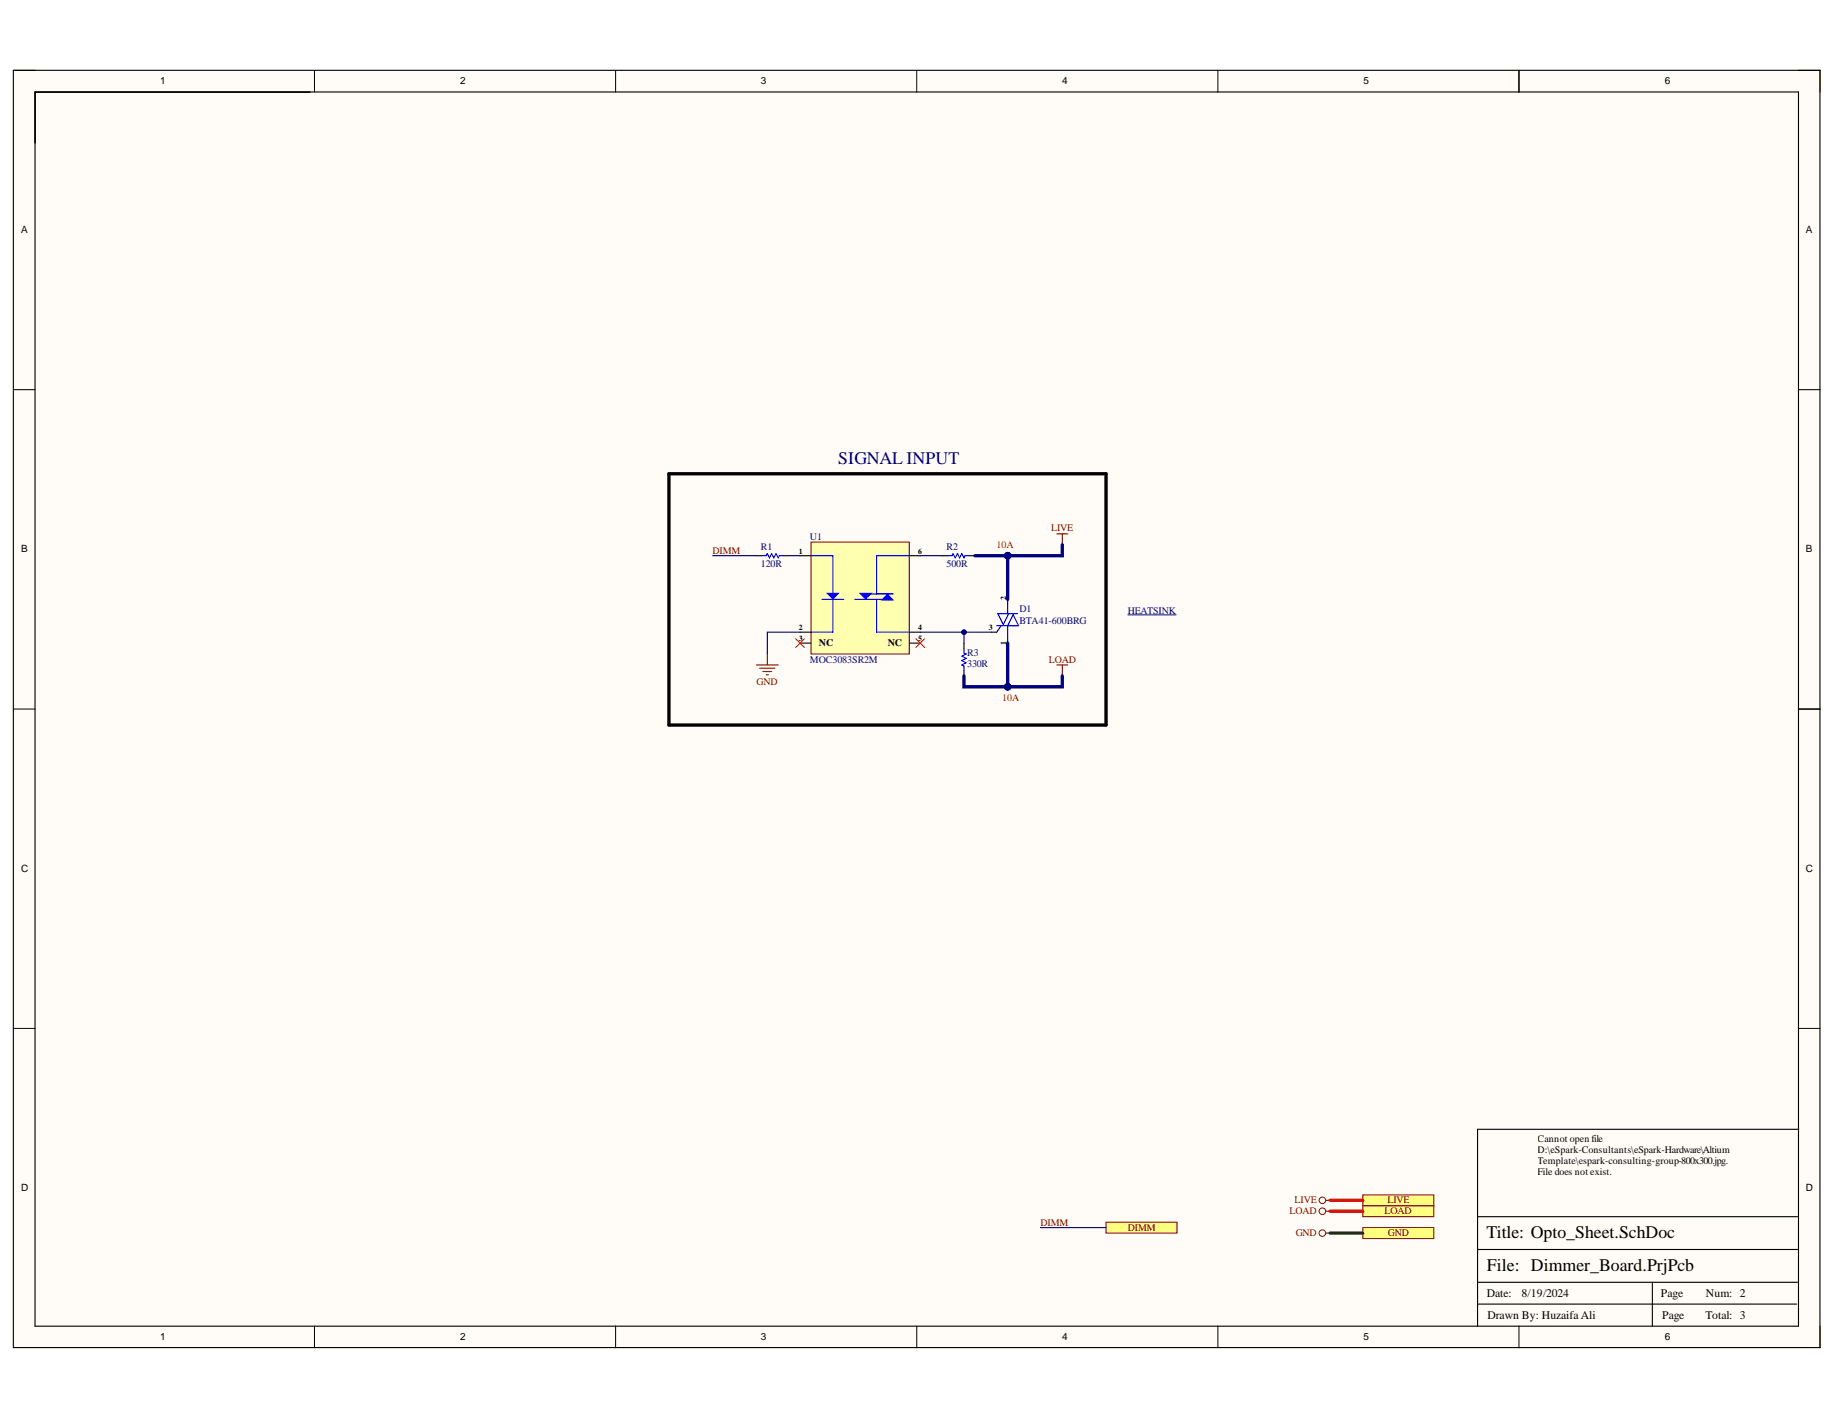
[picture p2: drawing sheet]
<svg xmlns="http://www.w3.org/2000/svg" width="279mm" height="216mm" viewBox="0 0 279 216" stroke-linecap="round" stroke-linejoin="round" font-family="sans-serif">
<g fill="#fffcf8">
<path d="M2 10.7h275v194.4h-275z" fill-rule="evenodd"/>
<path d="M5.4 14h268.3v187.7h-268.3z" fill-rule="evenodd"/>
</g>
<g fill="none" stroke="#000" stroke-width=".15">
<path d="M2 10.7h3.4M47.9 10.7v3.3M93.7 10.7v3.3M139.5 10.7v3.3M185.3 10.7v3.3M231.2 10.7v3.3M273.7 10.7h3.3v3.3M2 59.3h3.4M273.7 59.3h3.3M2 107.9h3.4M273.7 107.9h3.3M2 156.5h3.4"/>
<path d="M273.7 156.5h3.3M47.9 201.7v3.4M93.7 201.7v3.4M139.5 201.7v3.4M185.3 201.7v3.4M231.2 201.7v3.4M277 201.7v3.4"/>
</g>
<path d="M2 10.7h275v194.3h-275zM5.3 14h268.4v187.8h-268.4zM231.2 10.7v3.3M273.7 107.9h3.3M273.7 171.8h-48.8v29.9M224.9 198.4h48.5M224.9 195.1h48.7M224.9 190.1h48.7M224.9 185.1h48.7M251.5 195.1v6.6" fill="none" stroke="#000" stroke-width=".17"/>
<path d="M123.4 82.5h15v17h-15z" fill-rule="evenodd" fill="#ffffb0"/>
<path d="M123.4 82.5h15v17h-15z" fill="none" stroke="#800000" stroke-width=".15"/>
<path d="M123.4 84.6h3.3v11.6h-3.3M125.1 91.2h3.3M130.1 91.2h3.3v5h5M138.4 84.6h-5v4.9" fill="none" stroke="#00f" stroke-width=".17"/>
<path d="M121.8 84.6h1.6M121.8 96.2h1.6M121.8 97.9h1.6M138.4 84.6h1.6M138.4 96.2h1.6M138.4 97.9h1.6" fill="none" stroke="#000" stroke-width=".17"/>
<path d="M125.9 90.3h1.7l-.9 .8z" fill="#00f"/>
<path d="M125.9 90.3h1.7l-.9 .8z" fill="none" stroke="#00f" stroke-width=".17"/>
<path d="M130.9 90.3h1.7l-.9 .8z" fill="#00f"/>
<path d="M130.9 90.3h1.7l-.9 .8z" fill="none" stroke="#00f" stroke-width=".17"/>
<path d="M134.2 91.3l.9-.8 .8 .8z" fill="#00f"/>
<path d="M132.6 90.4h3.3M133.4 89.5v.9M133.4 91.2h.8M134.2 91.3l.9-.8 .8 .8z" fill="none" stroke="#00f" stroke-width=".17"/>
<path d="M121.1 97.2l1.3 1.3M122.4 97.2l-1.3 1.3M139.4 97.2l1.3 1.3M140.7 97.2l-1.3 1.3" fill="none" stroke="#f00" stroke-width=".15"/>
<path d="M116.8 99.5v1.7M160.8 81.2h1.7M161.7 81.2v1.7M115.1 101.2h3.3M115.6 101.7h2.3M116.1 102.2h1.3M116.6 102.7h.3M160.8 101.2h1.7M161.7 101.2v1.6M201.7 182.6h.7" fill="none" stroke="#800000" stroke-width=".17"/>
<circle cx="201.2" cy="182.6" r=".5" fill="none" stroke="#800000" stroke-width=".15"/>
<path d="M207.4 181.8h10.8v1.7h-10.8z" fill-rule="evenodd" fill="#ffff80"/>
<g fill="none" stroke="#800000" stroke-width=".15">
<path d="M207.4 181.8h10.8v1.7h-10.8z"/>
<circle cx="201.2" cy="187.6" r=".5"/>
</g>
<path d="M201.7 187.6h.7" fill="none" stroke="#800000" stroke-width=".17"/>
<path d="M207.4 186.8h10.8v1.6h-10.8z" fill-rule="evenodd" fill="#ffff80"/>
<path d="M207.4 186.8h10.8v1.6h-10.8z" fill="none" stroke="#800000" stroke-width=".15"/>
<path d="M101.8 72.1h66.5v38.2h-66.5z" fill="none" stroke="#000" stroke-width=".51"/>
<path d="M168.3 186h10.8v1.6h-10.8z" fill-rule="evenodd" fill="#ffff80"/>
<g fill="none" stroke="#800000" stroke-width=".15">
<path d="M168.3 186h10.8v1.6h-10.8z"/>
<circle cx="201.2" cy="184.3" r=".5"/>
</g>
<path d="M201.7 184.3h.7" fill="none" stroke="#800000" stroke-width=".17"/>
<path d="M207.4 183.5h10.8v1.6h-10.8z" fill-rule="evenodd" fill="#ffff80"/>
<path d="M207.4 183.5h10.8v1.6h-10.8z" fill="none" stroke="#800000" stroke-width=".15"/>
<path d="M115.1 84.6h.8M119.3 84.6h.8" fill="none" stroke="#000" stroke-width=".17"/>
<path d="M115.9 84.6h.7l.2-.4 .3 .7 .3-.7 .4 .7 .3-.7 .3 .7 .2-.3h.7" fill="none" stroke="#00f" stroke-width=".17"/>
<path d="M108.4 84.6h6.7M120.1 84.6h1.7M121.8 96.2h-5v3.3M140 84.6h3.4" fill="none" stroke="#000080" stroke-width=".17"/>
<path d="M153.3 84.6v6.6" fill="none" stroke="#000080" stroke-width=".51"/>
<circle cx="153.3" cy="84.6" r=".5" fill="#000080"/>
<circle cx="153.3" cy="84.6" r=".5" fill="none" stroke="#000080" stroke-width=".15"/>
<path d="M146.7 96.2v1.7" fill="none" stroke="#000080" stroke-width=".17"/>
<circle cx="146.7" cy="96.2" r=".33" fill="#000080"/>
<circle cx="146.7" cy="96.2" r=".33" fill="none" stroke="#000080" stroke-width=".15"/>
<path d="M153.3 97.9v6.6" fill="none" stroke="#000080" stroke-width=".51"/>
<circle cx="153.3" cy="104.5" r=".5" fill="#000080"/>
<circle cx="153.3" cy="104.5" r=".5" fill="none" stroke="#000080" stroke-width=".15"/>
<path d="M202.4 182.6h5M202.4 184.3h5" fill="none" stroke="#f00" stroke-width=".51"/>
<path d="M202.4 187.6h5" fill="none" stroke="#274e13" stroke-width=".51"/>
<path d="M140 96.2h10.9M158.3 186.8h10" fill="none" stroke="#000080" stroke-width=".17"/>
<circle cx="146.7" cy="96.2" r=".33" fill="#000080"/>
<circle cx="146.7" cy="96.2" r=".33" fill="none" stroke="#000080" stroke-width=".15"/>
<path d="M161.7 82.9v1.7h-13.3" fill="none" stroke="#000080" stroke-width=".51"/>
<circle cx="153.3" cy="84.6" r=".5" fill="#000080"/>
<circle cx="153.3" cy="84.6" r=".5" fill="none" stroke="#000080" stroke-width=".15"/>
<path d="M146.7 102.8v1.7h15v-1.7" fill="none" stroke="#000080" stroke-width=".51"/>
<circle cx="153.3" cy="104.5" r=".5" fill="#000080"/>
<g fill="none" stroke="#000080" stroke-width=".15">
<path d="M171.6 93.5h7.4"/>
<circle cx="153.3" cy="104.5" r=".5"/>
</g>
<path d="M143.4 84.6h.8M146.7 97.9v.8M147.5 84.6h.9M150.9 96.2h.8M153.3 91.2v.8M153.3 97v.9M146.7 102v.8" fill="none" stroke="#000" stroke-width=".17"/>
<path d="M144.2 84.6h.7l.1-.4 .4 .7 .3-.7 .3 .7 .4-.7 .3 .7 .2-.3h.6M146.7 98.7v.6l.3 .2-.6 .3 .6 .4-.6 .3 .6 .3-.6 .4 .3 .1v.7M151.7 95.2h3.3l-.8-1.7-.9 1.7v1.8M152.3 95.2l-.6 1M153.3 92v1.4M153.5 93.4l-.8 1.6-.8-1.6h2.9" fill="none" stroke="#00f" stroke-width=".17"/>
<text font-size="2.7" fill="#000080" x="127.6" y="70.6">SIGNAL INPUT</text>
<g font-size="2.7">
<text x="226.2" y="188.3">Title: Opto_Sheet.SchDoc</text>
<text x="226.3" y="193.3">File: Dimmer_Board.PrjPcb</text>
</g>
<g font-size="1.8">
<text x="226.3" y="197.4">Date:</text>
<text x="231.5" y="197.4">8/19/2024</text>
<text x="252.8" y="197.4">Page</text>
<text x="259.6" y="197.4">Num: 2</text>
<text x="226.4" y="200.7">Drawn By: Huzaifa Ali</text>
<text x="252.9" y="200.7">Page</text>
<text x="259.5" y="200.7">Total: 3</text>
</g>
<g font-size="1.5">
<text x="24.4" y="12.9">1</text>
<text x="70" y="12.9">2</text>
<text x="115.8" y="12.9">3</text>
<text x="161.7" y="12.9">4</text>
<text x="207.5" y="12.9">5</text>
<text x="253.3" y="12.9">6</text>
<text x="3.2" y="35.5">A</text>
<text x="274.8" y="35.5">A</text>
<text x="3.2" y="84.1">B</text>
<text x="274.8" y="84.1">B</text>
<text x="124.6" y="98.3">NC</text>
<text x="135.1" y="98.3">NC</text>
<text x="3.2" y="132.7">C</text>
<text x="274.8" y="132.7">C</text>
<text x="234" y="173.8">Cannot open file</text>
<text x="234" y="175.5">D:\eSpark-Consultants\eSpark-Hardware\Altium</text>
<text x="234" y="177.2">Template\espark-consulting-group-800x300.jpg.</text>
<text x="234" y="178.8">File does not exist.</text>
<text x="3.2" y="181.2">D</text>
<text x="274.8" y="181.2">D</text>
<text x="24.4" y="203.9">1</text>
<text x="70" y="203.9">2</text>
<text x="115.8" y="203.9">3</text>
<text x="161.7" y="203.9">4</text>
<text x="207.5" y="203.9">5</text>
<text x="253.3" y="203.9">6</text>
</g>
<g font-size="1.5" fill="#000080">
<text x="115.8" y="83.7">R1</text>
<text x="123.2" y="82.1">U1</text>
<text x="144.1" y="83.7">R2</text>
<text x="115.8" y="86.3">120R</text>
<text x="144.1" y="86.3">500R</text>
<text x="155.1" y="93.2">D1</text>
<text x="155.1" y="94.9">BTA41-600BRG</text>
<text x="171.6" y="93.4">HEATSINK</text>
<text x="123.2" y="100.8">MOC3083SR2M</text>
<text x="147.2" y="99.8">R3</text>
<text x="147.2" y="101.5">330R</text>
</g>
<g font-size="1.5" fill="#f00">
<text x="151.7" y="83.4">10A</text>
<text x="152.5" y="106.6">10A</text>
</g>
<g font-size="1.5" fill="#800000">
<text x="160" y="80.8">LIVE</text>
<text x="108.4" y="84.2">DIMM</text>
<text x="159.6" y="100.8">LOAD</text>
<text x="115.1" y="104.2">GND</text>
<text x="196.2" y="184.8">LOAD</text>
<text x="197" y="183.1">LIVE</text>
<text x="210.7" y="184.8">LOAD</text>
<text x="211.1" y="183.1">LIVE</text>
<text x="158.4" y="186.5">DIMM</text>
<text x="171.6" y="187.2">DIMM</text>
<text x="197.2" y="188.1">GND</text>
<text x="211.2" y="188.1">GND</text>
</g>
<g font-size="1.2">
<text x="121.6" y="84.2">1</text>
<text x="139.7" y="84.2">6</text>
<text x="121.6" y="95.9">2</text>
<text x="139.7" y="95.9">4</text>
<text x="150.5" y="95.9">3</text>
<text x="153.1" y="91.3" transform="rotate(-90 153.1 91.3)">2</text>
<text x="121.6" y="97.6">3</text>
<text x="139.7" y="97.6">5</text>
<text x="153.1" y="98.2" transform="rotate(-90 153.1 98.2)">1</text>
</g>
</svg>
